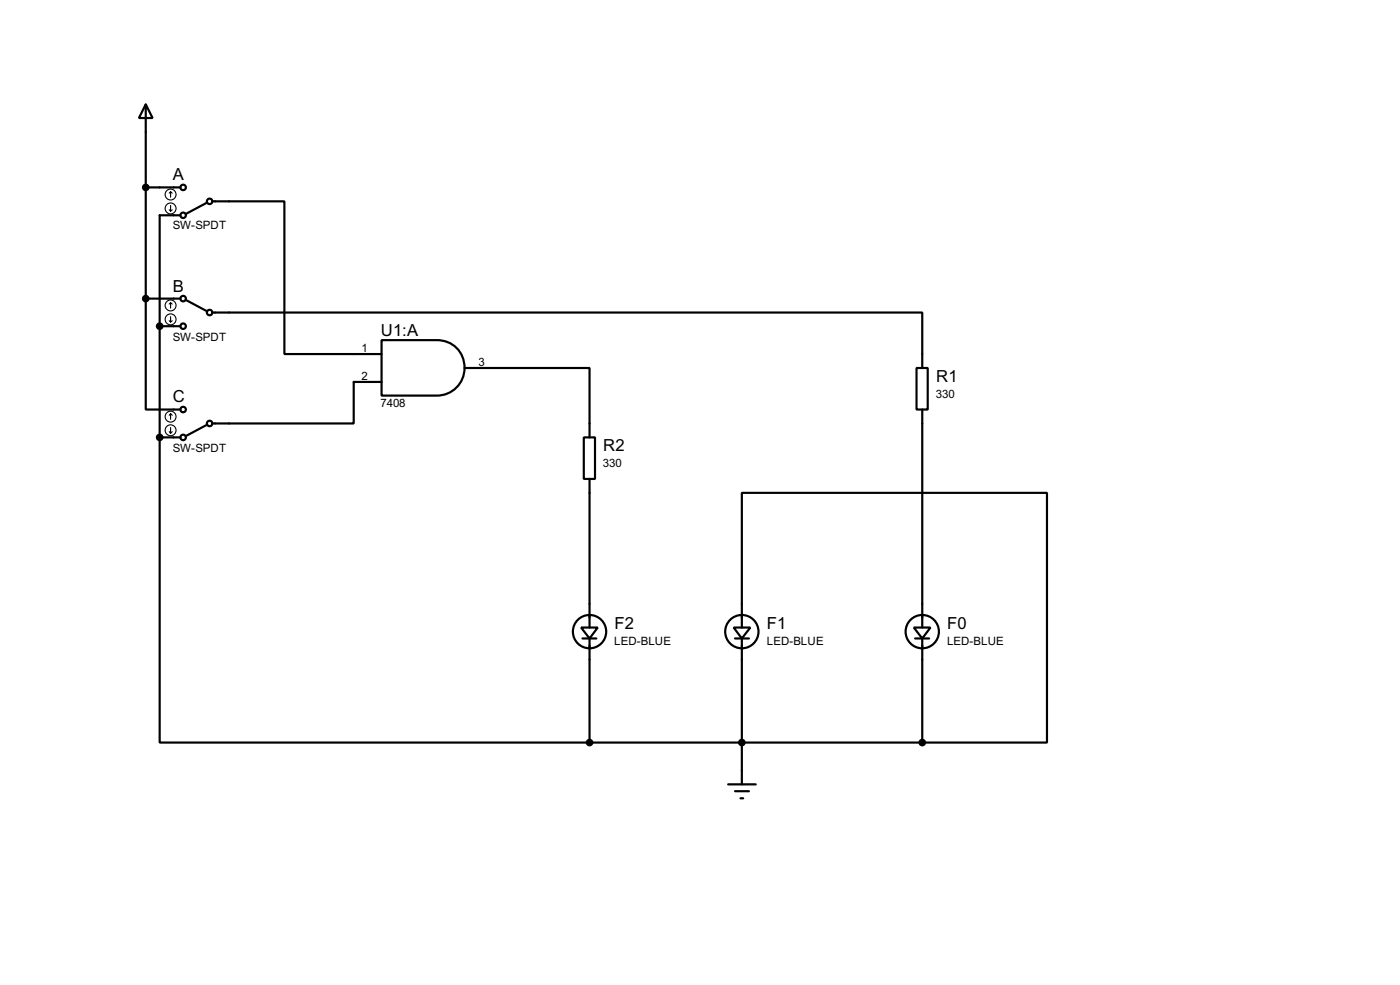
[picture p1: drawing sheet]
<svg xmlns="http://www.w3.org/2000/svg" width="256mm" height="180mm" viewBox="0 0 256 180" stroke-linecap="round" stroke-linejoin="round" font-family="sans-serif">
<g fill="none" stroke="#000" stroke-width=".4">
<path d="M26.7 19.1l1.3 2.5h-2.5zM26.7 19.1v35.6M26.7 34.3h6.4M33.1 39.4h-3.8v40.7M37.9 37.1l-3.8 2.1M38.9 36.9h13.2v27.9h17.8M26.7 54.7v20.3h6.4M26.7 54.7h6.4M29.3 59.7h3.8M34.1 54.9l3.8 2.1M38.9 57.2h130.1v10.2M37.9 77.8l-3.8 2"/>
<path d="M69.9 62.3h10.2a5.1 5.1 0 0 1 5 5 5.1 5.1 0 0 1-5 5.1h-10.2zM69.9 69.9h-5.1v7.6h-25.9M85.1 67.4h22.9v12.7M167.9 67.4h2.1v7.6h-2.1zM169 75v39.9M29.3 80.1v55.8h78.7M29.3 80.1h3.8M107 80.1h2v7.6h-2zM108 87.7v27.2M106.5 114.9h3l-1.5 2zM106.7 116.9h2.6M108 116.9v19"/>
<path d="M134.4 114.9h3.1l-1.6 2zM134.7 116.9h2.5M135.9 114.9v-24.7h55.9v45.7h-22.8M135.9 116.9v26.7M167.4 114.9h3.1l-1.5 2zM167.7 116.9h2.5M169 116.9v19M108 135.9h61M133.4 143.6h5.1M134.7 144.8h2.5M135.7 146.1h.5"/>
<circle cx="33.5" cy="39.4" r=".5"/>
<circle cx="33.5" cy="34.3" r=".5"/>
<circle cx="38.4" cy="36.9" r=".5"/>
<circle cx="33.5" cy="54.7" r=".5"/>
<circle cx="33.5" cy="59.7" r=".5"/>
<circle cx="38.4" cy="57.2" r=".5"/>
<circle cx="33.5" cy="75" r=".5"/>
<circle cx="38.4" cy="77.5" r=".5"/>
<circle cx="33.5" cy="80.1" r=".5"/>
<circle cx="108" cy="115.6" r="3.1"/>
<circle cx="135.9" cy="115.6" r="3.1"/>
<circle cx="168.9" cy="115.6" r="3.1"/>
</g>
<g fill="#000">
<circle cx="29.3" cy="59.7" r=".2"/>
<circle cx="29.3" cy="80.1" r=".2"/>
</g>
<g fill="none" stroke="#000" stroke-width=".2">
<path d="M31 38.4l.3 .3M31.3 35.1l.3 .3M31.3 35.1l-.3 .3M31.3 35.1v1M31.3 37.6v1.1M31.6 38.4l-.3 .3M31 58.7l.3 .3M31.3 55.4v1M31.3 58v1M31.3 55.4l.3 .3M31.3 55.4l-.3 .3M31.6 58.7l-.3 .3"/>
<path d="M31 79l.3 .3M31.3 75.7v1.1M31.3 78.3v1M31.3 75.7l.3 .3M31.3 75.7l-.3 .3M31.6 79l-.3 .3"/>
<circle cx="31.2" cy="38.2" r="1"/>
<circle cx="31.2" cy="35.6" r="1"/>
<circle cx="31.2" cy="55.9" r="1"/>
<circle cx="31.2" cy="58.5" r="1"/>
<circle cx="31.2" cy="78.8" r="1"/>
<circle cx="31.2" cy="76.3" r="1"/>
</g>
<g fill="#000" stroke="#000" stroke-width=".4">
<circle cx="26.7" cy="34.3" r=".5"/>
<circle cx="26.7" cy="54.7" r=".5"/>
<circle cx="29.2" cy="59.7" r=".5"/>
<circle cx="29.2" cy="80.1" r=".5"/>
<circle cx="108" cy="135.9" r=".5"/>
<circle cx="135.9" cy="135.9" r=".5"/>
<circle cx="168.9" cy="135.9" r=".5"/>
</g>
<g font-size="3.4">
<text x="31.7" y="33">A</text>
<text x="31.7" y="53.3">B</text>
<text x="69.8" y="61.4">U1:A</text>
<text x="171.5" y="69.9">R1</text>
<text x="31.7" y="73.7">C</text>
<text x="110.5" y="82.6">R2</text>
<text x="112.6" y="115.1">F2</text>
<text x="140.5" y="115.1">F1</text>
<text x="173.5" y="115.1">F0</text>
</g>
<g font-size="2.4">
<text x="31.6" y="42">SW-SPDT</text>
<text x="31.6" y="62.4">SW-SPDT</text>
<text x="66.2" y="64.4">1</text>
<text x="66.2" y="69.5">2</text>
<text x="87.7" y="67">3</text>
<text x="69.7" y="74.5">7408</text>
<text x="171.5" y="72.9">330</text>
<text x="31.6" y="82.7">SW-SPDT</text>
<text x="110.5" y="85.6">330</text>
<text x="112.5" y="118.1">LED-BLUE</text>
<text x="140.5" y="118.1">LED-BLUE</text>
<text x="173.5" y="118.1">LED-BLUE</text>
</g>
</svg>
